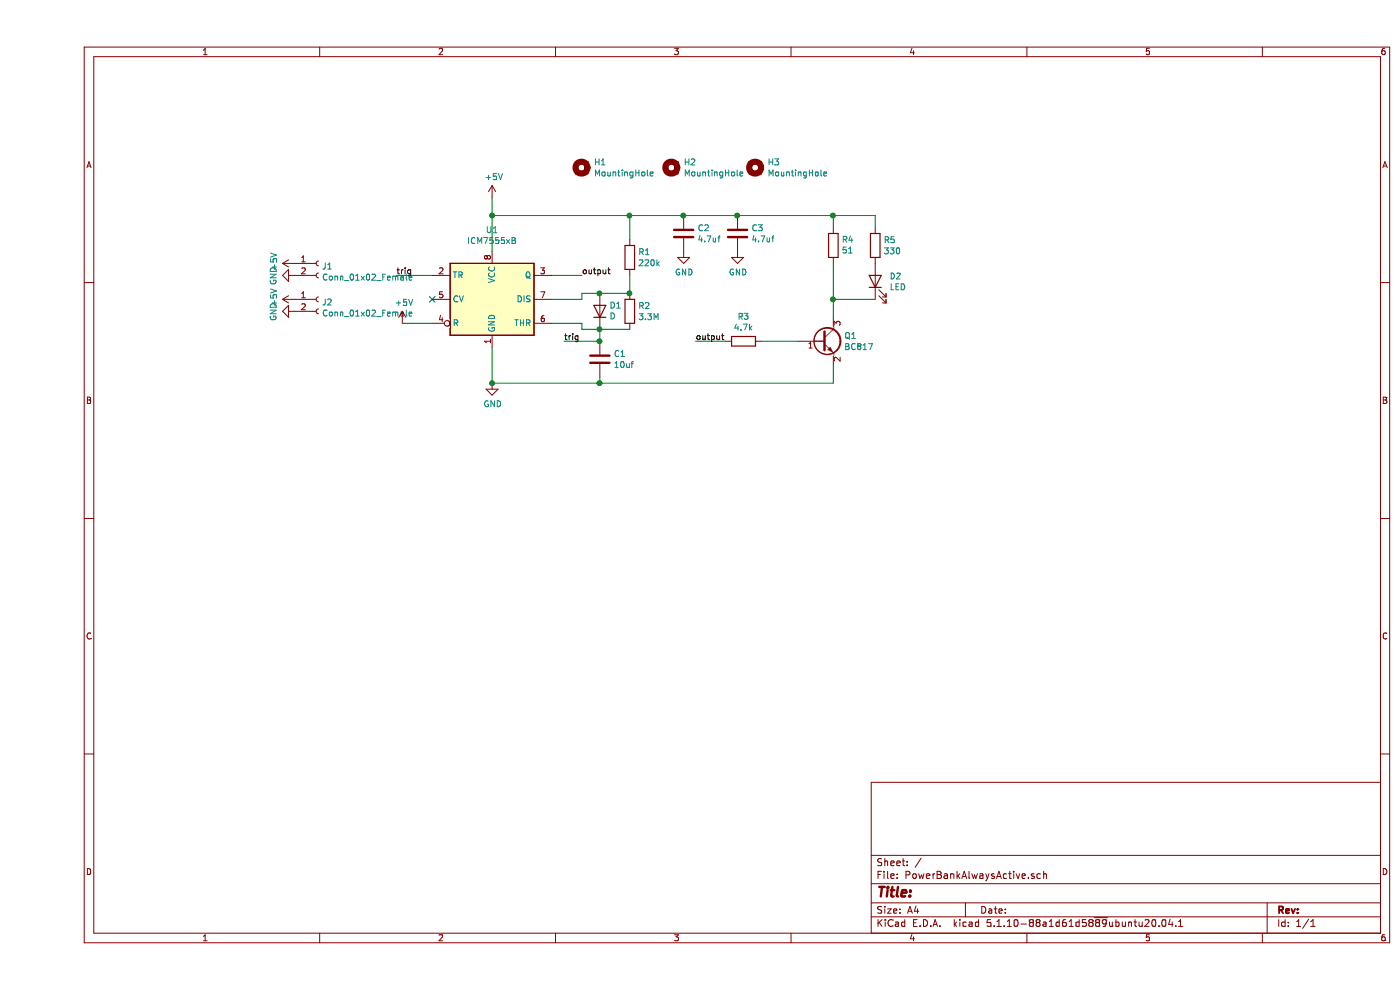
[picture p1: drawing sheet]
EESchema Schematic File Version 4
EELAYER 30 0
EELAYER END
$Descr A4 11693 8268
encoding utf-8
Sheet 1 1
Title ""
Date ""
Rev ""
Comp ""
Comment1 ""
Comment2 ""
Comment3 ""
Comment4 ""
$EndDescr
$Comp
L Timer:ICM7555xB U1
U 1 1
P 3800 2500
F 0 "U1" H 3800 3081 50  0000 C CNN
F 1 "ICM7555xB" H 3800 2990 50  0000 C CNN
F 2 "Package_SO:SOIC-8_3.9x4.9mm_P1.27mm" H 4650 2100 50  0001 C CNN
F 3 "http://www.intersil.com/content/dam/Intersil/documents/icm7/icm7555-56.pdf" H 4650 2100 50  0001 C CNN
	1    3800 2500
	1    0    0    -1  
$EndComp
$Comp
L power:GND #PWR03
U 1 1
P 3800 3200
F 0 "#PWR03" H 3800 2950 50  0001 C CNN
F 1 "GND" H 3805 3027 50  0000 C CNN
F 2 "" H 3800 3200 50  0001 C CNN
F 3 "" H 3800 3200 50  0001 C CNN
	1    3800 3200
	1    0    0    -1  
$EndComp
$Comp
L power:+5V #PWR02
U 1 1
P 3800 1650
F 0 "#PWR02" H 3800 1500 50  0001 C CNN
F 1 "+5V" H 3815 1823 50  0000 C CNN
F 2 "" H 3800 1650 50  0001 C CNN
F 3 "" H 3800 1650 50  0001 C CNN
	1    3800 1650
	1    0    0    -1  
$EndComp
$Comp
L power:+5V #PWR01
U 1 1
P 3050 2700
F 0 "#PWR01" H 3050 2550 50  0001 C CNN
F 1 "+5V" H 3065 2873 50  0000 C CNN
F 2 "" H 3050 2700 50  0001 C CNN
F 3 "" H 3050 2700 50  0001 C CNN
	1    3050 2700
	1    0    0    -1  
$EndComp
Wire Wire Line
	3800 2100 3800 1800
Wire Wire Line
	3800 2900 3800 3200
Wire Wire Line
	3300 2700 3050 2700
$Comp
L Device:R R2
U 1 1
P 4950 2600
F 0 "R2" H 5020 2646 50  0000 L CNN
F 1 "3.3M" H 5020 2555 50  0000 L CNN
F 2 "Resistor_SMD:R_1206_3216Metric_Pad1.30x1.75mm_HandSolder" V 4880 2600 50  0001 C CNN
F 3 "~" H 4950 2600 50  0001 C CNN
	1    4950 2600
	1    0    0    -1  
$EndComp
Wire Wire Line
	4300 2500 4550 2500
Wire Wire Line
	4550 2500 4550 2450
Wire Wire Line
	4300 2700 4550 2700
Wire Wire Line
	4550 2700 4550 2750
$Comp
L Device:R R1
U 1 1
P 4950 2150
F 0 "R1" H 5020 2196 50  0000 L CNN
F 1 "220k" H 5020 2105 50  0000 L CNN
F 2 "Resistor_SMD:R_1206_3216Metric_Pad1.30x1.75mm_HandSolder" V 4880 2150 50  0001 C CNN
F 3 "~" H 4950 2150 50  0001 C CNN
	1    4950 2150
	1    0    0    -1  
$EndComp
Connection ~ 3800 1800
Wire Wire Line
	3800 1800 3800 1650
$Comp
L Device:D D1
U 1 1
P 4700 2600
F 0 "D1" V 4746 2520 50  0000 R CNN
F 1 "D" V 4655 2520 50  0000 R CNN
F 2 "Diode_SMD:D_1206_3216Metric" H 4700 2600 50  0001 C CNN
F 3 "~" H 4700 2600 50  0001 C CNN
	1    4700 2600
	0    -1   -1   0   
$EndComp
Wire Wire Line
	4950 2300 4950 2450
Connection ~ 4950 2450
Wire Wire Line
	4950 2000 4950 1800
Wire Wire Line
	3800 1800 4950 1800
Connection ~ 4700 2750
Wire Wire Line
	4700 2750 4950 2750
Connection ~ 4700 2450
Wire Wire Line
	4700 2450 4950 2450
Wire Wire Line
	4550 2450 4700 2450
Wire Wire Line
	4550 2750 4700 2750
$Comp
L Device:C C1
U 1 1
P 4700 3000
F 0 "C1" H 4815 3046 50  0000 L CNN
F 1 "10uf" H 4815 2955 50  0000 L CNN
F 2 "Capacitor_Tantalum_SMD:CP_EIA-1608-10_AVX-L_Pad1.25x1.05mm_HandSolder" H 4738 2850 50  0001 C CNN
F 3 "~" H 4700 3000 50  0001 C CNN
	1    4700 3000
	1    0    0    -1  
$EndComp
Wire Wire Line
	4700 2850 4700 2750
Wire Wire Line
	3800 3200 4700 3200
Wire Wire Line
	4700 3200 4700 3150
Connection ~ 3800 3200
Wire Wire Line
	4700 2850 4400 2850
Connection ~ 4700 2850
Wire Wire Line
	3300 2300 3000 2300
Text Label 3000 2300 0    50   ~ 0
trig
Text Label 4400 2850 0    50   ~ 0
trig
Wire Wire Line
	4300 2300 4550 2300
Text Label 4550 2300 0    50   ~ 0
output
NoConn ~ 3300 2500
Wire Wire Line
	5500 2850 5750 2850
$Comp
L Device:R R3
U 1 1
P 5900 2850
F 0 "R3" V 5693 2850 50  0000 C CNN
F 1 "4.7k" V 5784 2850 50  0000 C CNN
F 2 "Resistor_SMD:R_1206_3216Metric_Pad1.30x1.75mm_HandSolder" V 5830 2850 50  0001 C CNN
F 3 "~" H 5900 2850 50  0001 C CNN
	1    5900 2850
	0    1    1    0   
$EndComp
Text Label 5500 2850 0    50   ~ 0
output
$Comp
L Transistor_BJT:BC817 Q1
U 1 1
P 6550 2850
F 0 "Q1" H 6741 2896 50  0000 L CNN
F 1 "BC817" H 6741 2805 50  0000 L CNN
F 2 "Package_TO_SOT_SMD:SOT-23" H 6750 2775 50  0001 L CIN
F 3 "https://www.onsemi.com/pub/Collateral/BC818-D.pdf" H 6550 2850 50  0001 L CNN
	1    6550 2850
	1    0    0    -1  
$EndComp
Wire Wire Line
	6050 2850 6350 2850
Wire Wire Line
	6650 3200 4700 3200
Connection ~ 4700 3200
$Comp
L Device:R R4
U 1 1
P 6650 2050
F 0 "R4" H 6580 2004 50  0000 R CNN
F 1 "51" H 6580 2095 50  0000 R CNN
F 2 "Resistor_SMD:R_2512_6332Metric_Pad1.40x3.35mm_HandSolder" V 6580 2050 50  0001 C CNN
F 3 "~" H 6650 2050 50  0001 C CNN
	1    6650 2050
	-1   0    0    1   
$EndComp
Wire Wire Line
	4950 1800 5400 1800
Wire Wire Line
	6650 1800 6650 1900
Connection ~ 4950 1800
$Comp
L Device:R R5
U 1 1
P 7000 2050
F 0 "R5" H 7070 2096 50  0000 L CNN
F 1 "330" H 7070 2005 50  0000 L CNN
F 2 "Resistor_SMD:R_1206_3216Metric_Pad1.30x1.75mm_HandSolder" V 6930 2050 50  0001 C CNN
F 3 "~" H 7000 2050 50  0001 C CNN
	1    7000 2050
	1    0    0    -1  
$EndComp
Wire Wire Line
	6650 1800 7000 1800
Wire Wire Line
	7000 1800 7000 1900
Connection ~ 6650 1800
$Comp
L Device:LED D2
U 1 1
P 7000 2350
F 0 "D2" V 7039 2232 50  0000 R CNN
F 1 "LED" V 6948 2232 50  0000 R CNN
F 2 "LED_SMD:LED_1206_3216Metric_Pad1.42x1.75mm_HandSolder" H 7000 2350 50  0001 C CNN
F 3 "~" H 7000 2350 50  0001 C CNN
	1    7000 2350
	0    -1   -1   0   
$EndComp
Wire Wire Line
	6650 3200 6650 3050
Wire Wire Line
	7000 2500 6650 2500
Wire Wire Line
	6650 2500 6650 2650
Wire Wire Line
	6650 2200 6650 2500
Connection ~ 6650 2500
$Comp
L Device:C C2
U 1 1
P 5400 1950
F 0 "C2" H 5515 1996 50  0000 L CNN
F 1 "4.7uf" H 5515 1905 50  0000 L CNN
F 2 "Capacitor_SMD:C_1206_3216Metric_Pad1.33x1.80mm_HandSolder" H 5438 1800 50  0001 C CNN
F 3 "~" H 5400 1950 50  0001 C CNN
	1    5400 1950
	1    0    0    -1  
$EndComp
Connection ~ 5400 1800
Wire Wire Line
	5400 1800 5850 1800
$Comp
L power:GND #PWR04
U 1 1
P 5400 2100
F 0 "#PWR04" H 5400 1850 50  0001 C CNN
F 1 "GND" H 5405 1927 50  0000 C CNN
F 2 "" H 5400 2100 50  0001 C CNN
F 3 "" H 5400 2100 50  0001 C CNN
	1    5400 2100
	1    0    0    -1  
$EndComp
$Comp
L Connector:Conn_01x02_Female J1
U 1 1
P 2350 2200
F 0 "J1" H 2378 2176 50  0000 L CNN
F 1 "Conn_01x02_Female" H 2378 2085 50  0000 L CNN
F 2 "Connector_PinHeader_2.54mm:PinHeader_1x02_P2.54mm_Vertical" H 2350 2200 50  0001 C CNN
F 3 "~" H 2350 2200 50  0001 C CNN
	1    2350 2200
	1    0    0    -1  
$EndComp
$Comp
L Connector:Conn_01x02_Female J2
U 1 1
P 2350 2500
F 0 "J2" H 2378 2476 50  0000 L CNN
F 1 "Conn_01x02_Female" H 2378 2385 50  0000 L CNN
F 2 "Connector_PinHeader_2.54mm:PinHeader_1x02_P2.54mm_Vertical" H 2350 2500 50  0001 C CNN
F 3 "~" H 2350 2500 50  0001 C CNN
	1    2350 2500
	1    0    0    -1  
$EndComp
$Comp
L power:+5V #PWR0101
U 1 1
P 2150 2200
F 0 "#PWR0101" H 2150 2050 50  0001 C CNN
F 1 "+5V" H 2165 2373 50  0000 C CNN
F 2 "" H 2150 2200 50  0001 C CNN
F 3 "" H 2150 2200 50  0001 C CNN
	1    2150 2200
	0    -1   -1   0   
$EndComp
$Comp
L power:+5V #PWR0102
U 1 1
P 2150 2500
F 0 "#PWR0102" H 2150 2350 50  0001 C CNN
F 1 "+5V" H 2165 2673 50  0000 C CNN
F 2 "" H 2150 2500 50  0001 C CNN
F 3 "" H 2150 2500 50  0001 C CNN
	1    2150 2500
	0    -1   -1   0   
$EndComp
$Comp
L power:GND #PWR0103
U 1 1
P 2150 2600
F 0 "#PWR0103" H 2150 2350 50  0001 C CNN
F 1 "GND" H 2155 2427 50  0000 C CNN
F 2 "" H 2150 2600 50  0001 C CNN
F 3 "" H 2150 2600 50  0001 C CNN
	1    2150 2600
	0    1    1    0   
$EndComp
$Comp
L power:GND #PWR0104
U 1 1
P 2150 2300
F 0 "#PWR0104" H 2150 2050 50  0001 C CNN
F 1 "GND" H 2155 2127 50  0000 C CNN
F 2 "" H 2150 2300 50  0001 C CNN
F 3 "" H 2150 2300 50  0001 C CNN
	1    2150 2300
	0    1    1    0   
$EndComp
$Comp
L Mechanical:MountingHole H1
U 1 1
P 4550 1400
F 0 "H1" H 4650 1446 50  0000 L CNN
F 1 "MountingHole" H 4650 1355 50  0000 L CNN
F 2 "MountingHole:MountingHole_2.2mm_M2_ISO7380_Pad_TopBottom" H 4550 1400 50  0001 C CNN
F 3 "~" H 4550 1400 50  0001 C CNN
	1    4550 1400
	1    0    0    -1  
$EndComp
$Comp
L Mechanical:MountingHole H2
U 1 1
P 5300 1400
F 0 "H2" H 5400 1446 50  0000 L CNN
F 1 "MountingHole" H 5400 1355 50  0000 L CNN
F 2 "MountingHole:MountingHole_2.2mm_M2_ISO7380_Pad_TopBottom" H 5300 1400 50  0001 C CNN
F 3 "~" H 5300 1400 50  0001 C CNN
	1    5300 1400
	1    0    0    -1  
$EndComp
$Comp
L Mechanical:MountingHole H3
U 1 1
P 6000 1400
F 0 "H3" H 6100 1446 50  0000 L CNN
F 1 "MountingHole" H 6100 1355 50  0000 L CNN
F 2 "MountingHole:MountingHole_2.2mm_M2_ISO7380_Pad_TopBottom" H 6000 1400 50  0001 C CNN
F 3 "~" H 6000 1400 50  0001 C CNN
	1    6000 1400
	1    0    0    -1  
$EndComp
$Comp
L Device:C C3
U 1 1
P 5850 1950
F 0 "C3" H 5965 1996 50  0000 L CNN
F 1 "4.7uf" H 5965 1905 50  0000 L CNN
F 2 "Capacitor_SMD:C_1206_3216Metric_Pad1.33x1.80mm_HandSolder" H 5888 1800 50  0001 C CNN
F 3 "~" H 5850 1950 50  0001 C CNN
	1    5850 1950
	1    0    0    -1  
$EndComp
Connection ~ 5850 1800
Wire Wire Line
	5850 1800 6650 1800
$Comp
L power:GND #PWR0105
U 1 1
P 5850 2100
F 0 "#PWR0105" H 5850 1850 50  0001 C CNN
F 1 "GND" H 5855 1927 50  0000 C CNN
F 2 "" H 5850 2100 50  0001 C CNN
F 3 "" H 5850 2100 50  0001 C CNN
	1    5850 2100
	1    0    0    -1  
$EndComp
$EndSCHEMATC
